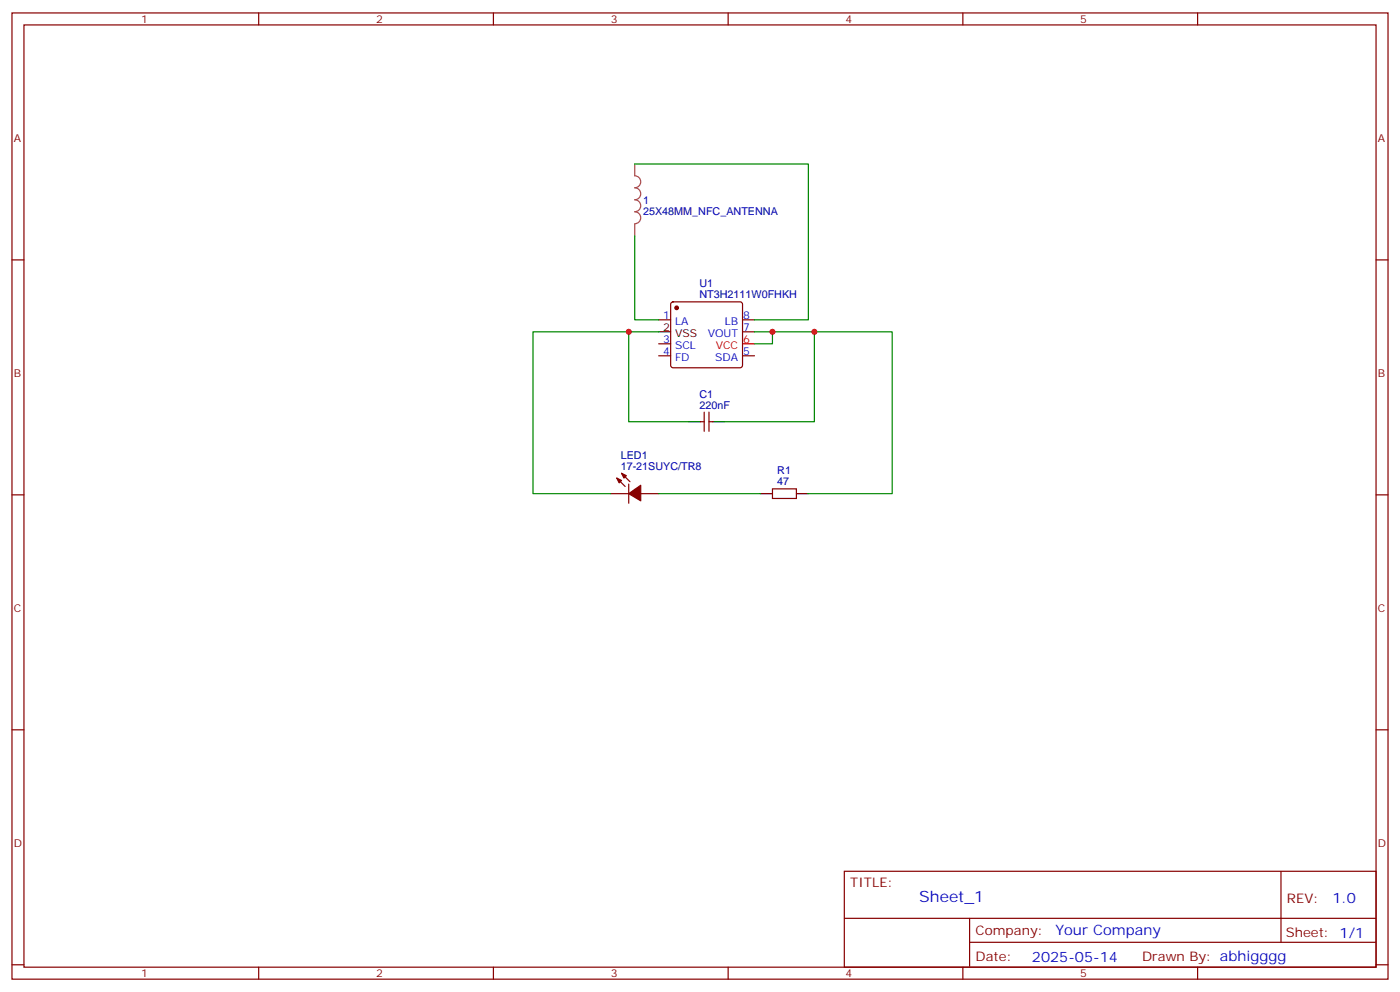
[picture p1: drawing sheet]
<svg xmlns="http://www.w3.org/2000/svg" width="412mm" height="292mm" viewBox="0 0 412 292" stroke-linecap="round" stroke-linejoin="round" font-family="sans-serif">
<g fill="none" stroke="#870000" stroke-width=".35">
<path d="M3.5 3.8h405.4v284.3h-405.4zM7.1 7.3h398.2v277.3h-398.2zM76.2 3.8v3.5M145.3 3.8v3.5M214.5 3.8v3.5M283.6 3.8v3.5M352.8 3.8v3.5M3.5 76.5h3.6M405.3 76.5h3.6M194 94.1h3.6M197.8 89l.5-.2h19.7l.5 .2 .2 .5v18l-.2 .5-.5 .2h-19.7l-.5-.2-.2-.5v-18zM218.7 94.1h3.5"/>
<path d="M218.7 97.6h3.5M194 104.7h3.6M194 101.2h3.6M218.7 104.7h3.5M183.1 139.3l2.5 2.4M206.4 124.1h1M207.4 121.3v5.6M208.8 121.3v5.6M208.8 124.1h1.1M3.5 145.6h3.6M179.9 145.3h5.3M181.7 140.7l2.4 2.5"/>
<path d="M185.2 142.5v5.6M188.7 145.3h5.3M227.5 143.9h7.1v2.8h-7.1zM405.3 145.6h3.6M3.5 214.8h3.6M405.3 214.8h3.6M248.7 256.4h156.6v28.2h-156.6zM377.3 256.4v20.9M248.7 270.2h156.5M285.6 277.3h119.6M285.6 270.2v14.2M3.5 283.9h3.6"/>
<path d="M76.2 284.6v3.5M145.3 284.6v3.5M214.5 284.6v3.5M283.6 284.6v3.5M352.8 284.6v3.5M405.3 283.9h3.6"/>
</g>
<path d="M218.7 101.2h3.5" fill="none" stroke="#f00" stroke-width=".35"/>
<path d="M194 97.6h3.6M202.8 124.1h3.6M209.9 124.1h3.5M224 145.3h3.5M234.6 145.3h3.5" fill="none" stroke="#000" stroke-width=".35"/>
<g fill="#870000" stroke="#870000" stroke-width=".35">
<path d="M181.7 140.7l1.4 .7-.7 .7z"/>
<path d="M183.1 139.3l1.4 .7-.7 .7z"/>
<path d="M185.2 145.3l3.5-2.5v4.6z"/>
<circle cx="199.3" cy="90.6" r=".53"/>
</g>
<path d="M187 48.3v3.4a1.76 1.76 0 0 1 1.7 1.8 1.76 1.76 0 0 1-1.7 1.8 1.76 1.76 0 0 1 1.7 1.7 1.76 1.76 0 0 1-1.7 1.8 1.76 1.76 0 0 1 1.7 1.8 1.76 1.76 0 0 1-1.7 1.7 1.76 1.76 0 0 1 1.7 1.8 1.76 1.76 0 0 1-1.7 1.7M187 66v3.4" fill="none" stroke="#a64a4a" stroke-width=".35"/>
<path d="M187 48.3h51.1v45.8h-15.9M187 69.4v24.7h7M185.2 97.6v26.5h17.6M194 97.6h-37v47.7h22.9M222.2 97.6h40.6v47.7h-24.7M227.5 97.6v3.6h-5.3M239.9 97.6v26.5h-26.5M194 145.3h30" fill="none" stroke="#008700" stroke-width=".35"/>
<g fill="#c00">
<circle cx="227.5" cy="97.6" r=".88"/>
<circle cx="239.9" cy="97.6" r=".88"/>
<circle cx="185.2" cy="97.6" r=".88"/>
</g>
<text font-size="4.6" fill="#00f" x="270.8" y="265.4">Sheet_1</text>
<g font-size="4.2" fill="#00f">
<text x="392.5" y="265.7">1.0</text>
<text x="310.9" y="275.2">Your Company</text>
<text x="304" y="283">2025-05-14</text>
</g>
<g font-size="3.9" fill="#800">
<text x="250.5" y="261">TITLE:</text>
<text x="379.1" y="265.7">REV:</text>
<text x="287.4" y="275.2">Company:</text>
<text x="378.7" y="275.8">Sheet: 1/1</text>
<text x="287.4" y="282.9">Date:</text>
<text x="336.4" y="282.9">Drawn By: abhigggg</text>
</g>
<g font-size="3.2" fill="#800">
<text x="41.6" y="6.8">1</text>
<text x="110.8" y="6.8">2</text>
<text x="179.9" y="6.8">3</text>
<text x="249.1" y="6.8">4</text>
<text x="318.2" y="6.8">5</text>
<text x="4.1" y="41.9">A</text>
<text x="405.9" y="41.9">A</text>
<text x="4.1" y="111.1">B</text>
<text x="405.9" y="111.1">B</text>
<text x="4.1" y="180.2">C</text>
<text x="405.9" y="180.2">C</text>
<text x="4.1" y="249.3">D</text>
<text x="405.9" y="249.3">D</text>
<text x="41.6" y="287.6">1</text>
<text x="110.8" y="287.6">2</text>
<text x="179.9" y="287.6">3</text>
<text x="249.1" y="287.6">4</text>
<text x="318.2" y="287.6">5</text>
</g>
<g font-size="3.2" fill="#000080">
<text x="189.4" y="59.9">1</text>
<text x="189.4" y="63.2">25X48MM_NFC_ANTENNA</text>
<text x="206" y="87.8">NT3H2111W0FHKH</text>
<text x="206" y="84.5">U1</text>
<text x="206" y="117">C1</text>
<text x="206" y="120.2">220nF</text>
<text x="182.9" y="135">LED1</text>
<text x="182.9" y="138.2">17-21SUYC/TR8</text>
<text x="229" y="142.8">47</text>
<text x="229" y="139.6">R1</text>
</g>
<g font-size="3.2" fill="#00f">
<text x="195.4" y="93.8">1</text>
<text x="198.9" y="95.5">LA</text>
<text x="213.5" y="95.5">LB</text>
<text x="218.9" y="93.8">8</text>
<text x="195.4" y="100.8">3</text>
<text x="208.5" y="99.1">VOUT</text>
<text x="218.9" y="97.3">7</text>
<text x="195.4" y="104.4">4</text>
<text x="198.9" y="106.1">FD</text>
<text x="198.9" y="102.6">SCL</text>
<text x="210.6" y="106.1">SDA</text>
<text x="218.9" y="104.4">5</text>
</g>
<g font-size="3.2">
<text x="195.4" y="97.3">2</text>
<text x="198.9" y="99.1">VSS</text>
</g>
<g font-size="3.2" fill="#f00">
<text x="218.9" y="100.8">6</text>
<text x="210.8" y="102.6">VCC</text>
</g>
</svg>
